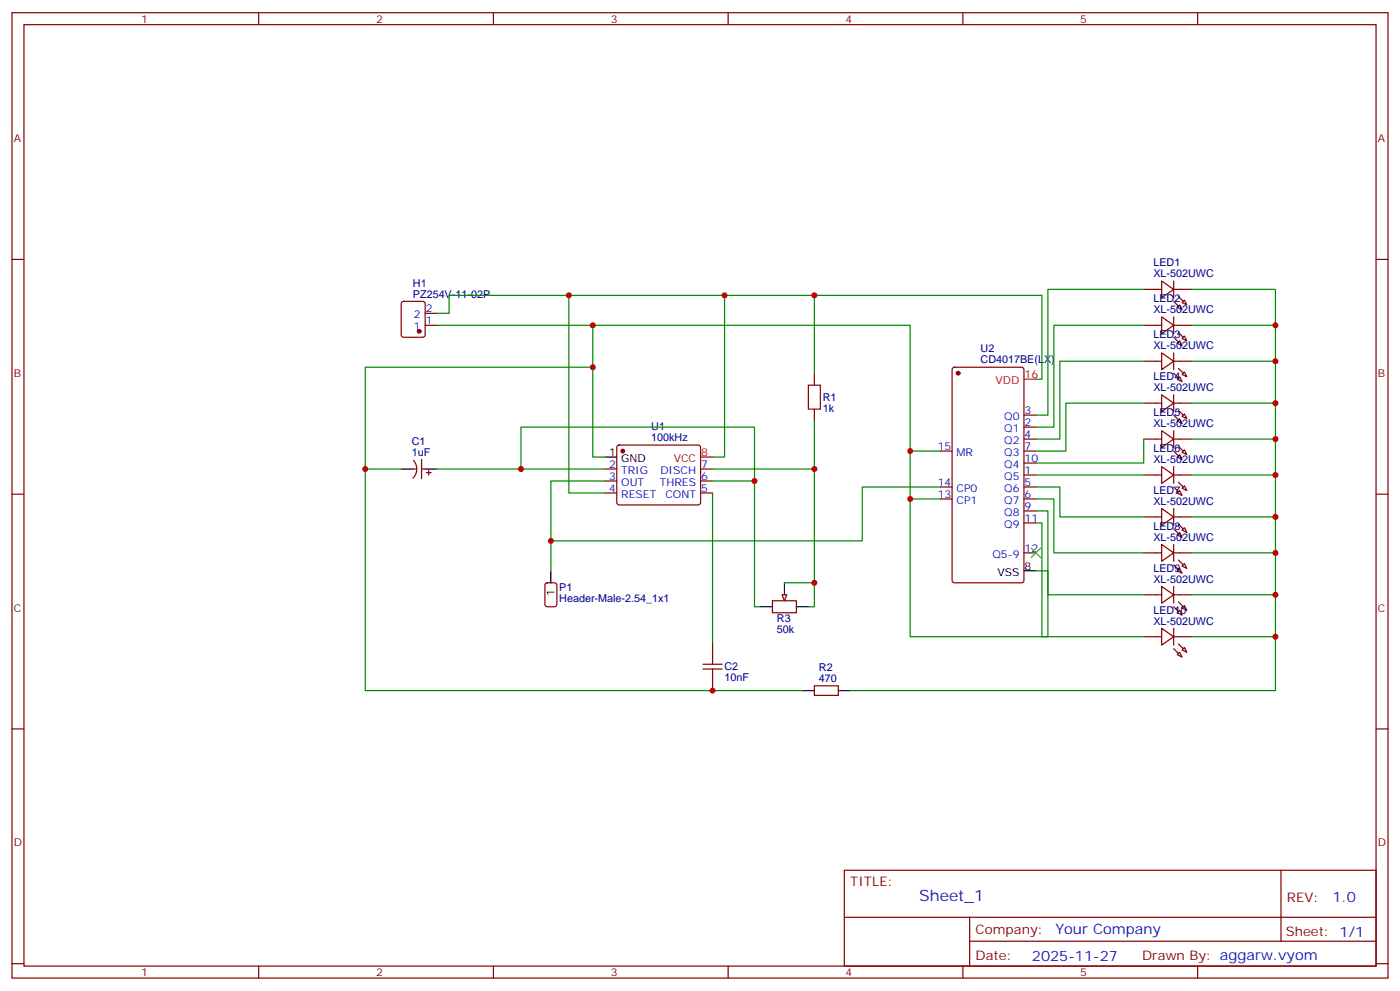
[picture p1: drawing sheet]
<svg xmlns="http://www.w3.org/2000/svg" width="412mm" height="292mm" viewBox="0 0 412 292" stroke-linecap="round" stroke-linejoin="round" font-family="sans-serif">
<g fill="none" stroke="#870000" stroke-width=".35">
<path d="M3.5 3.7h405.4v284.4h-405.4zM7.1 7.3h398.2v277.3h-398.2zM76.2 3.7v3.6M145.3 3.7v3.6M214.5 3.7v3.6M283.6 3.7v3.6M352.8 3.7v3.6M3.5 76.4h3.6M405.3 76.4h3.6M118.4 89l.5-.2h5.6l.7 .4v9.4l-.4 .7h-5.9l-.7-.4v-9.4zM125.2 95.8h3.6M125.2 92.3h3.6"/>
<path d="M239.9 109.9v3.6M280.7 108.4l.5-.2h19.7l.7 .4v62.4l-.4 .6-20 .1-.7-.5v-62.3zM121.7 138.1h1.1M121.8 135.6a3.8 3.8 0 0 1-.2 5.3M124.2 138.1h1M124.2 135.3v5.7M125.6 139.2h1.4M126.3 138.5v1.4M178.2 138.1h3.5M181.9 131.3l.5-.2h23.3l.5 .2 .2 .5-.1 16.5-.6 .4h-23.6l-.4-.7v-16.2zM206.4 138.1h3.5M239.9 120.5v3.5"/>
<path d="M276.9 132.9h3.6M301.6 132.9h3.6M301.6 139.9h3.6M301.6 136.4h3.6M301.6 129.3h3.6M301.6 125.8h3.6M301.6 122.3h3.6M3.5 145.6h3.6M178.2 141.7h3.5M178.2 145.2h3.5M206.4 141.7h3.5M206.4 145.2h3.5"/>
<path d="M276.9 143.4h3.6M276.9 147h3.6M301.6 143.4h3.6M301.6 147h3.6M301.6 154h3.6M301.6 150.5h3.6M405.3 145.6h3.6M160.7 171.9l.5-.2h2.1l.7 .4v5.9l-.4 .7h-2.4l-.6-.4-.1-5.9zM227.5 177h7.1v3.5h-7.1zM301.6 162.8h3.6M209.9 189.3v3.5M209.9 199.9v3.5"/>
<path d="M3.5 214.7h3.6M239.9 202h7v2.8h-7zM405.3 214.7h3.6M248.7 256.3h156.6v28.3h-156.6zM377.3 256.4v20.8M248.7 270.2h156.5M285.6 277.2h119.6M285.6 270.2v14.1M3.5 283.8h3.6M76.2 284.6v3.5M145.3 284.6v3.5M214.5 284.6v3.5"/>
<path d="M283.6 284.6v3.5M352.8 284.6v3.5M405.3 283.8h3.6"/>
</g>
<g fill="#870000" stroke="#870000" stroke-width=".35">
<circle cx="183.4" cy="132.9" r=".53"/>
<circle cx="123.5" cy="97.6" r=".53"/>
<circle cx="282.2" cy="109.9" r=".53"/>
</g>
<path d="M118.2 138.1h3.5M125.2 138.1h3.6M178.2 134.6h3.5M162.3 168.1v3.6M224 178.7h3.5M231.1 171.7v3.5M234.6 178.7h3.5M301.6 168.1h3.6M236.4 203.4h3.5M246.9 203.4h3.6" fill="none" stroke="#000" stroke-width=".35"/>
<path d="M301.6 111.7h3.6M206.4 134.6h3.5" fill="none" stroke="#f00" stroke-width=".35"/>
<path d="M238.1 113.5h3.6v7h-3.6zM207.1 197.1h5.6M207.1 195.7h5.6M209.9 192.8v2.9M209.9 197.1v2.8" fill="none" stroke="#a10000" stroke-width=".35"/>
<path d="M230.4 175.2h1.4l-.7 1.8z" fill="#f0f0f0" stroke="#870000" stroke-width=".35"/>
<g fill="none" stroke="#870000" stroke-width=".35">
<path d="M336.9 85.2h5.3M336.9 95.8h5.3M342.2 82.8l3.5 2.4-3.5 2.5zM342.2 93.3l3.5 2.5-3.5 2.5zM345.7 85.2h5.3M345.7 82.8v4.9M345.7 93.3v5M345.7 95.8h5.3M346.8 90.5l.7-.7 .7 1.4zM348.9 88.4l.7 1.4-1.4-.7zM348.9 99l.7 1.4-1.4-.7zM336.9 106.4h5.3"/>
<path d="M336.9 118.7h5.3M342.2 103.9l3.5 2.5-3.5 2.5zM342.2 116.3l3.5 2.4-3.5 2.5zM345.7 103.9v5M345.7 116.3v4.9M345.7 106.4h5.3M345.7 118.7h5.3M346.8 101.1l.7-.7 .7 1.4zM346.8 111.7l.7-.7 .7 1.4zM348.2 110.3l.7-.7 .7 1.4zM336.9 129.3h5.3M336.9 139.9h5.3"/>
<path d="M342.2 126.9l3.5 2.4-3.5 2.5zM342.2 137.4l3.5 2.5-3.5 2.5zM345.7 126.9v4.9M345.7 137.4v5M345.7 129.3h5.3M345.7 139.9h5.3M346.8 124l.7-.7 .7 1.4zM346.8 134.6l.7-.7 .7 1.4zM348.2 133.2l.7-.7 .7 1.4zM348.9 121.9l.7 1.4-1.4-.7zM336.9 152.3h5.3M342.2 149.8l3.5 2.5-3.5 2.4z"/>
<path d="M345.7 149.8v4.9M345.7 152.3h5.3M346.8 145.2l.7-.7 .7 1.4zM346.8 157.6l.7-.8 .7 1.5zM348.2 143.8l.7-.7 .7 1.4zM348.9 155.4l.7 1.4-1.4-.7zM336.9 162.8h5.3M336.9 175.2h5.3M342.2 160.4l3.5 2.4-3.5 2.5zM342.2 172.7l3.5 2.5-3.5 2.5zM345.7 160.4v4.9M345.7 172.7v5"/>
<path d="M345.7 162.8h5.3M345.7 175.2h5.3M346.8 168.1l.7-.7 .7 1.4zM348.2 166.7l.7-.7 .7 1.4zM348.9 178.4l.7 1.4-1.4-.7zM336.9 187.5h5.3M342.2 185.1l3.5 2.4-3.5 2.5zM345.7 185.1v4.9M345.7 187.5h5.3M346.8 180.5l.7-.7 .7 1.4zM346.8 192.8l.7-.7 .7 1.4zM348.2 191.4l.7-.7 .7 1.4z"/>
</g>
<g fill="#870000" stroke="#870000" stroke-width=".35">
<path d="M347.1 87.3l1.4 1.5z"/>
<path d="M345.7 88.8l1.4 1.4z"/>
<path d="M347.1 97.9l1.4 1.4z"/>
<path d="M345.7 99.3l1.4 1.5z"/>
<path d="M347.1 108.5l1.4 1.4z"/>
<path d="M345.7 109.9l1.4 1.4z"/>
<path d="M347.1 120.9l1.4 1.4z"/>
<path d="M345.7 122.3l1.4 1.4z"/>
<path d="M347.1 131.4l1.4 1.5z"/>
<path d="M345.7 132.9l1.4 1.4z"/>
<path d="M347.1 142l1.4 1.4z"/>
<path d="M345.7 143.4l1.4 1.5z"/>
<path d="M347.1 154.4l1.4 1.4z"/>
<path d="M345.7 155.8l1.4 1.4z"/>
<path d="M347.1 165l1.4 1.4z"/>
<path d="M345.7 166.4l1.4 1.4z"/>
<path d="M347.1 177.3l1.4 1.4z"/>
<path d="M345.7 178.7l1.4 1.4z"/>
<path d="M347.1 189.7l1.4 1.4z"/>
<path d="M345.7 191.1l1.4 1.4z"/>
</g>
<g fill="none" stroke="#008700" stroke-width=".35">
<path d="M128.8 92.3h3.5v-5.3h174.6v24.7h-1.7M128.8 95.8h139.3v91.7h40.6v-19.4h-3.5M167.6 87v58.2h10.6M174.6 95.8v38.8h3.6M213.4 87v47.6h-3.5M239.9 87v22.9M336.9 85.2h-28.2v37.1h-3.5M336.9 95.8h-26.5v30h-5.2M351 85.2h24.7v118.2h-125.2M351 95.8h24.7M174.6 108.2h-67v95.2h128.8M336.9 106.4h-24.7v22.9h-7"/>
<path d="M336.9 118.7h-22.9v14.2h-8.8M351 106.4h24.7M351 118.7h24.7M107.6 138.1h10.6M128.8 138.1h49.4M153.5 138.1v-12.3h68.7v52.9h1.8M209.9 138.1h30M239.9 124v54.7h-1.8M268.1 132.9h8.8M305.2 139.9h31.7M336.9 129.3v7.1h-31.7M351 139.9h24.7"/>
<path d="M351 129.3h24.7M178.2 141.7h-15.9v26.4M209.9 141.7h12.3M209.9 145.2v44.1M268.1 147h8.8M276.9 143.4h-22.9v15.9h-91.7M305.2 143.4h7v8.9h24.7M305.2 147h5.2v15.8h26.5M305.2 150.5h3.5v24.7h28.2M305.2 154h1.7v33.5h30M351 152.3h24.7M231.1 171.7h8.8"/>
<path d="M351 162.8h24.7M351 175.2h24.7M351 187.5h24.7"/>
</g>
<path d="M303.7 161.4l2.9 2.9M306.6 161.4l-2.9 2.9" fill="none" stroke="#3c3" stroke-width=".35"/>
<g fill="#c00">
<circle cx="174.6" cy="95.8" r=".88"/>
<circle cx="167.6" cy="87" r=".88"/>
<circle cx="213.4" cy="87" r=".88"/>
<circle cx="239.9" cy="87" r=".88"/>
<circle cx="239.9" cy="171.7" r=".88"/>
<circle cx="174.6" cy="108.2" r=".88"/>
<circle cx="107.6" cy="138.1" r=".88"/>
<circle cx="153.5" cy="138.1" r=".88"/>
<circle cx="222.3" cy="141.7" r=".88"/>
<circle cx="239.9" cy="138.1" r=".88"/>
<circle cx="162.3" cy="159.3" r=".88"/>
<circle cx="268.1" cy="147" r=".88"/>
<circle cx="268.1" cy="132.9" r=".88"/>
<circle cx="375.7" cy="187.5" r=".88"/>
<circle cx="375.7" cy="175.2" r=".88"/>
<circle cx="375.7" cy="162.8" r=".88"/>
<circle cx="375.7" cy="152.3" r=".88"/>
<circle cx="375.7" cy="139.9" r=".88"/>
<circle cx="375.7" cy="129.3" r=".88"/>
<circle cx="375.7" cy="118.7" r=".88"/>
<circle cx="375.7" cy="106.4" r=".88"/>
<circle cx="375.7" cy="95.8" r=".88"/>
<circle cx="209.9" cy="203.4" r=".88"/>
</g>
<text font-size="4.6" fill="#00f" x="270.8" y="265.4">Sheet_1</text>
<g font-size="4.2" fill="#00f">
<text x="392.5" y="265.6">1.0</text>
<text x="310.9" y="275.2">Your Company</text>
<text x="304" y="283">2025-11-27</text>
</g>
<g font-size="3.9" fill="#800">
<text x="250.5" y="260.9">TITLE:</text>
<text x="379.1" y="265.6">REV:</text>
<text x="287.4" y="275.1">Company:</text>
<text x="378.7" y="275.7">Sheet: 1/1</text>
<text x="287.4" y="282.8">Date:</text>
<text x="336.4" y="282.9">Drawn By: aggarw.vyom</text>
</g>
<g font-size="3.2" fill="#800">
<text x="41.6" y="6.7">1</text>
<text x="110.8" y="6.7">2</text>
<text x="179.9" y="6.7">3</text>
<text x="249.1" y="6.7">4</text>
<text x="318.2" y="6.7">5</text>
<text x="4.1" y="41.8">A</text>
<text x="405.9" y="41.8">A</text>
<text x="4.1" y="111">B</text>
<text x="405.9" y="111">B</text>
<text x="4.1" y="180.1">C</text>
<text x="405.9" y="180.1">C</text>
<text x="4.1" y="249.3">D</text>
<text x="405.9" y="249.3">D</text>
<text x="41.6" y="287.5">1</text>
<text x="110.8" y="287.5">2</text>
<text x="179.9" y="287.5">3</text>
<text x="249.1" y="287.5">4</text>
<text x="318.2" y="287.5">5</text>
</g>
<g font-size="3.2" fill="#000080">
<text x="339.7" y="81.7">XL-502UWC</text>
<text x="339.7" y="78.4">LED1</text>
<text x="121.6" y="87.7">PZ254V-11-02P</text>
<text x="121.6" y="84.4">H1</text>
<text x="339.7" y="89">LED2</text>
<text x="339.7" y="92.3">XL-502UWC</text>
<text x="339.7" y="99.6">LED3</text>
<text x="288.8" y="107.1">CD4017BE(LX)</text>
<text x="288.8" y="103.8">U2</text>
<text x="339.7" y="102.9">XL-502UWC</text>
<text x="339.7" y="111.9">LED4</text>
<text x="242.4" y="118">R1</text>
<text x="339.7" y="115.2">XL-502UWC</text>
<text x="242.4" y="121.3">1k</text>
<text x="339.7" y="125.8">XL-502UWC</text>
<text x="339.7" y="122.5">LED5</text>
<text x="121.3" y="131">C1</text>
<text x="191.8" y="130">100kHz</text>
<text x="191.8" y="126.7">U1</text>
<text x="121.3" y="134.3">1uF</text>
<text x="339.7" y="136.4">XL-502UWC</text>
<text x="339.7" y="133.1">LED6</text>
<text x="339.7" y="148.7">XL-502UWC</text>
<text x="339.7" y="145.5">LED7</text>
<text x="339.7" y="159.3">XL-502UWC</text>
<text x="339.7" y="156">LED8</text>
<text x="339.7" y="171.7">XL-502UWC</text>
<text x="339.7" y="168.4">LED9</text>
<text x="164.7" y="177.4">Header-Male-2.54_1x1</text>
<text x="164.7" y="174.1">P1</text>
<text x="228.9" y="183.3">R3</text>
<text x="339.7" y="184">XL-502UWC</text>
<text x="339.7" y="180.7">LED10</text>
<text x="228.9" y="186.6">50k</text>
<text x="213.4" y="197.4">C2</text>
<text x="241.2" y="197.7">R2</text>
<text x="213.4" y="200.6">10nF</text>
<text x="241.2" y="200.9">470</text>
</g>
<g font-size="3.2" fill="#00f">
<text x="121.9" y="93.7">2</text>
<text x="125.4" y="95.5">1</text>
<text x="125.4" y="91.9">2</text>
<text x="121.9" y="97.2">1</text>
<text x="295.8" y="123.7">Q0</text>
<text x="301.8" y="125.4">2</text>
<text x="301.8" y="121.9">3</text>
<text x="295.8" y="130.7">Q2</text>
<text x="295.8" y="127.2">Q1</text>
<text x="301.8" y="129">4</text>
<text x="179.5" y="137.8">2</text>
<text x="206.6" y="137.8">7</text>
<text x="276.2" y="132.5">15</text>
<text x="281.8" y="134.3">MR</text>
<text x="295.8" y="137.8">Q4</text>
<text x="295.8" y="134.3">Q3</text>
<text x="301.8" y="136">10</text>
<text x="301.8" y="132.5">7</text>
<text x="179.5" y="141.3">3</text>
<text x="183" y="139.6">TRIG</text>
<text x="183" y="143.1">OUT</text>
<text x="194.3" y="143.1">THRES</text>
<text x="194.5" y="139.6">DISCH</text>
<text x="206.6" y="141.3">6</text>
<text x="276.2" y="143.1">14</text>
<text x="295.8" y="141.3">Q5</text>
<text x="301.8" y="143.1">5</text>
<text x="301.8" y="139.6">1</text>
<text x="179.5" y="144.9">4</text>
<text x="183" y="146.6">RESET</text>
<text x="196" y="146.6">CONT</text>
<text x="206.6" y="144.9">5</text>
<text x="276.2" y="146.6">13</text>
<text x="281.8" y="144.9">CP0</text>
<text x="281.8" y="148.4">CP1</text>
<text x="295.8" y="148.4">Q7</text>
<text x="295.8" y="144.9">Q6</text>
<text x="301.8" y="146.6">6</text>
<text x="295.8" y="155.4">Q9</text>
<text x="295.8" y="151.9">Q8</text>
<text x="301.8" y="153.7">11</text>
<text x="301.8" y="150.1">9</text>
<text x="292.3" y="164.3">Q5-9</text>
<text x="301.8" y="162.5">12</text>
</g>
<g font-size="3.2" fill="#f00">
<text x="293.3" y="113.1">VDD</text>
<text x="301.8" y="111.3">16</text>
<text x="198.5" y="136">VCC</text>
<text x="206.6" y="134.3">8</text>
</g>
<g font-size="3.2">
<text x="179.5" y="134.3">1</text>
<text x="183" y="136">GND</text>
<text x="301.8" y="167.8">8</text>
<text x="293.8" y="169.5">VSS</text>
<text x="163.3" y="175.4" transform="rotate(-90 163.3 175.4)">1</text>
</g>
</svg>
